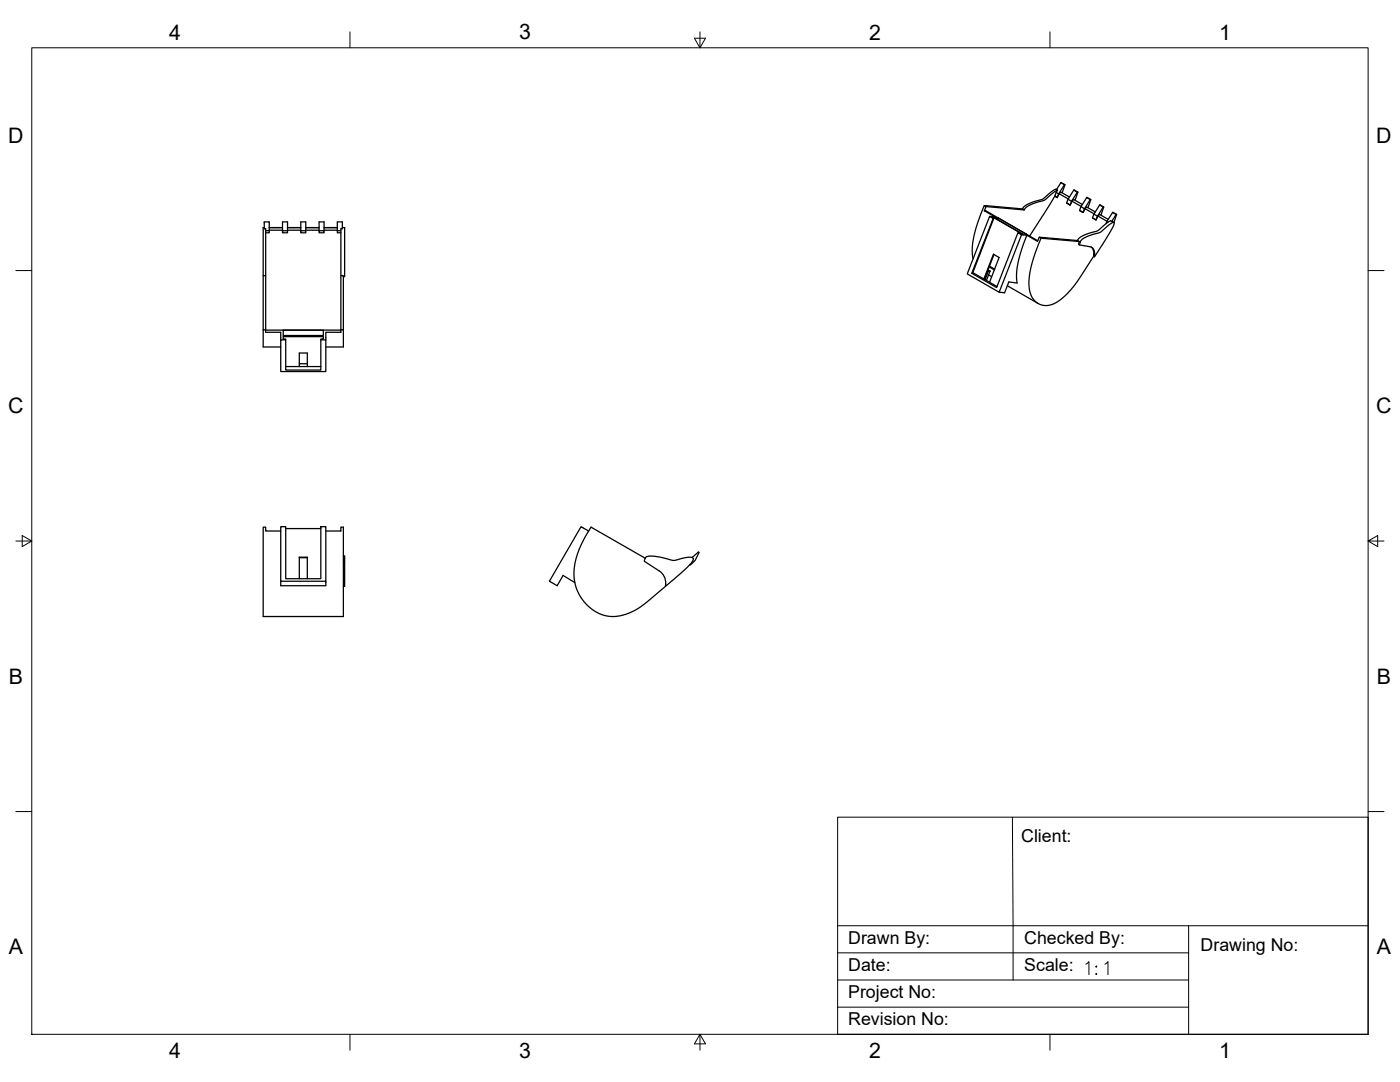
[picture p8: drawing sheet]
<svg xmlns="http://www.w3.org/2000/svg" width="559mm" height="432mm" viewBox="0 0 559 432" stroke-linecap="round" stroke-linejoin="round" font-family="sans-serif">
<!-- layer: Visible -->
<g fill="none" stroke="#000" stroke-width=".51">
<path d="M421.6 76.8l-.6 1.5 1 .5 .6-1.4M421.7 75.6l-.5-.1-.8 .5-4.1 3.4-4 1.2-2.8 1.3-1.3 1.3 .7 .6M422 78.8v.1M422.1 75.9l-1.2 .6-3.9 3.3-6.1 2.1-1.4 .9-.6 1-15.3-1.4M422.7 77.3l.7-.6 3.4 1.9M425 73.7l-1.5-.9-1.8 2.9 .4 .2-.5 .9 1 .6 2.2-3.6h.3M425 73.8l-1.1 3.2M426.3 79.5l1.4 .8-.6 1.5-1.4-.8M426.4 79.4l-3.7-2.1-.7 1.6-1-.6-10 15.9M429.1 79.9l1.1-3.3-2.5 3.7M430.2 76.6l-1.6-.7-2.3 3.6-.6 1.5M433.7 78.9l-2.2 3.6-.6 1.5"/>
<path d="M433.7 78.9l1.6 .7M435.1 79.7l-2.2 3.6M435.1 79.7l.3-.1-1.1 3.3M105.1 90.8v19.2h.9M105.1 90.8h.1M105.1 90.8h.4M106 92.1h1.5v-3.5h-2v2.7h.5v40.3M107.5 92.1v.8h-1.5M107.5 91.9h5.3M107.5 90.8h5.3M112.8 92.1h2v.8h-2v-4.3h2v3.5M114.8 91.9h5.3"/>
<path d="M114.8 90.8h5.3M120.1 92.1h1.9v.8h-1.9v-4.3h1.9v3.5M122 91.9h5.4M122 90.8h5.4M127.4 92.1h1.9v.8h-1.9v-4.3h1.9v3.5M129.3 91.9h5.3M129.3 90.8h5.3M134.6 92.1h1.5M136.1 92.9h-1.5v-4.3h2.1v2.7h-.6v41.3h-6.1v3M136.7 90.8h.9M137.6 90.8v19.6h-.5M137.6 90.8h.1"/>
<path d="M392.9 82l15.3 1.4M392.9 84.1l.7-1.7-.7-.4-2.8 7.2-1.5 5.8-.6 4.5 .4 3.8M395 86.4l2.1 .2-4.2-2.5 .6 .1 20.7 11.9M396.4 87.2l-1.4-.8-8.9 22.9 12.7 7.3 8.9-22.9-1.4-.8M396.4 87.2l-8.5 21.9M396.5 87.1l.1-.3 11.3 6.6-1.6-.5-8.5 21.9-9.9-5.7h.3l8.4-21.9h-.2M396.6 86.8h-.7l.7 .4M398.5 87l11.3 6.5-1.6-.1-11.3-6.5 1.6 .1-.3 .6M409.9 93.9l-2.1 5.6-1.6 5.9-.5 4.5 .3 3-3.3-.4-1.7 4.3-2.2-.2M414.8 94.7l.7 .4 15.3 1.3-.7-.4M415.5 95.1l-2.3 5.8-1.7 5.6-.8 5.5 .2 3.4a7 7 0 0 0 4.4 6.1 7 7 0 0 0 7.5-1.5l2.9-2.6 2.9-3.2 7.9-11.9M425.7 81l1.4 .8 .8-1.5 3.6 2.1"/>
<path d="M427.9 80.3l.7-.7 3.4 2M430.8 96.4l-.3 1.1 .4 .2 4.2 .8 .9 .4 .8 1.4 .1 1.4M430.9 97.7l.4-1.5 1.4-1.2 6.6-2.3 3.8-3.3 1.6-.6-.1 .9-1 2.1-6.7 10.7M430.9 84l1.4 .8 .7-1.6 3.7 2.1M431.5 82.5l1.4 .8-.6 1.5-1.4-.8M433 83.2l.7-.6 3.5 2M435.6 98.6l.8 1.1 .1 2.6 .4 .2v-.8M436.1 87l1.4 .8 .7-1.6 3.7 2.1M436.6 85.4l1.4 .9-.5 1.5-1.4-.8M438.2 86.2l.7-.6 3.4 1.9M440.3 82.7l-2.3 3.6M440.3 82.7h.2"/>
<path d="M440.5 82.6l-1.5-.8-2.4 3.6-.5 1.6M440.5 82.7l-1.1 3.2M441.8 88.4l.4 .3M443.7 88.4l-.4-.3-1 .5-4.4 3.6-3.8 1.1-2.5 1.1-1.1 .9-.4 .7-15.3-1.3-.7 1.6-4.2-2.4-2.2-.2M445.6 85.5l-1.5-.8-2.6 4.6M445.7 85.7l-1.1 3.1-.9-.4M445.7 85.7l-.2-.1-1.8 2.8M105.1 110v21.6M136.1 110h1v21.6h-1M388.3 108.8l4.4 2.5M392.7 111.3l5.3 3.1M392.7 111.3l3.8-9.8 2.3 1.3-3.8 9.8"/>
<path d="M392.9 111.4l.3 .1M394.3 108l.2 .1M394.4 107.7l.8 .5M394.6 109.7l1.2 .7M394.8 106.5l2.1 1.2M394.9 106.2l2.1 1.2M395.2 108.2l-.7-.1-1.3 3.4h-.2M395.2 108.2l-1.5 3.7M396.7 101.6l-3.8 9.9M402.1 114l12.3 7.1M105.1 131.6h.9v1h6.1v3M105.1 131.6v6.9h7"/>
<path d="M106 131.7h30.1M113.1 134.3h16v1h-1v12.4h-14.1v-12.4h-.9zM113.1 131.7h16v2.2h-16zM114 135.6h-1.9v12.7h17.9v-12.7h-1.9M137.1 131.6v6.9h-7.1M114 146.3h5.5M119.5 146.3h8.6M119.5 146.3v-5.4h3.2v5.4M119.5 145.2h3.2M112.1 211.9h-6.1v-1.5h-.9v35.6h32v-35.6h-1v1.5h-6.1M112.1 210.2h1.9v20.7h14.1v-20.7h1.9v21.8h-17.9zM114 210.9h14.1"/>
<path d="M234.9 211.9l-3-1.7-12.6 21.8 3.1 1.7 2.3-4.1 4.7 2.9M112.1 232v1.7h17.9v-1.7M119.5 230.9v-8.5h3.2v8.5M119.5 222.6h3.2M137.1 221.9h.5v2.1M137.1 224h.5v10h-.5M257.5 222.8l-21.6-12.4-3.7 6.5-1.9 4.7-1.1 5.3 .1 4.5a16.1 16.1 0 0 0 17.1 14.5h.5a32.6 32.6 0 0 0 15.5-9.2l3.2-2.7M257.5 222.8l.9-.7 2.4-.1 8.2 1.7 5.7-1.3 1.9 .3-.1 1.1-1.7 2.2-9.2 8a6 6 0 0 0-2.5-6.2M257.5 222.8l-.4 1.2 6 3.8M279 220.6l-1.5 3-2 1.9-.1-.2M279 220.6l-.3-.3-2.4 2.2"/>
</g>
<!-- layer: Visible Narrow -->
<path d="M423.4 72.9l1.4 .9M428.6 75.9l1.4 .8M433.7 78.9l1.4 .8M395.6 86.4l.7 .4M407.6 93.3l.7 .4M430.8 96.4l.3 .2M438.9 81.9l1.4 .8M444.1 84.8l1.4 .8M436.6 101.5l.3 .2" fill="none" stroke="#000" stroke-width=".4"/>
<!-- layer: Visible -->
<circle cx="421" cy="78.3" r=".25" fill="#000"/>
<!-- layer: Border -->
<g fill="none" stroke="#000" stroke-width=".4">
<path d="M12.7 19.1h533.4v393.7h-533.4zM139.7 12.7v6.4M277.2 15.3h4.4l-2.2 3.8zM279.4 12.7v6.4M419.1 12.7v6.4M6.3 108h6.4M546.1 108h6.3M6.3 215.9h6.4M8.9 213.7l3.8 2.2-3.8 2.2zM546.1 215.9l3.8 2.2v-4.4l-3.8 2.2h6.3M6.3 323.9h6.4M546.1 323.9h6.3"/>
<path d="M139.7 412.8v6.3M279.4 412.8l2.2 3.8h-4.4zM279.4 412.8v6.3M419.1 412.8v6.3"/>
</g>
<!-- layer: Titleblock -->
<path d="M334.3 326.1h211.8v86.7h-211.8zM404.1 326.1l.3 65M334.3 369.4h211.8M474.4 369.4v43.4M334.3 391.1h140.1M334.3 380.3h140.1M433.4 384.8l1.2-1v5.2M437.3 385.8l.3-.3 .2 .3-.2 .2zM437.3 388.7l.3-.2 .2 .2-.2 .3zM441 384.8l1.2-1v5.2M334.3 401.9h140.1" fill="none" stroke="#000" stroke-width=".4"/>
<g font-size="8.5">
<text x="67.5" y="15.8">4</text>
<text x="207.2" y="15.7">3</text>
<text x="346.9" y="15.8">2</text>
<text x="486.6" y="15.8">1</text>
<text x="3.3" y="57">D</text>
<text x="549.3" y="57">D</text>
<text x="3.3" y="165">C</text>
<text x="549.3" y="165">C</text>
<text x="3.5" y="272.9">B</text>
<text x="549.6" y="272.9">B</text>
<text x="3.5" y="380.9">A</text>
<text x="549.6" y="380.9">A</text>
<text x="67.5" y="422.2">4</text>
<text x="207.2" y="422.1">3</text>
<text x="346.9" y="422.2">2</text>
<text x="486.6" y="422.2">1</text>
</g>
<g font-size="7.1">
<text x="407.6" y="336.2">Client:</text>
<text x="338.6" y="376.6">Drawn By:</text>
<text x="408.8" y="376.7">Checked By:</text>
<text x="479.2" y="379.6">Drawing No:</text>
<text x="338.6" y="387.4">Date:</text>
<text x="408.8" y="387.5">Scale:</text>
<text x="338.6" y="398.3">Project No:</text>
<text x="338.5" y="409.1">Revision No:</text>
</g>
</svg>
